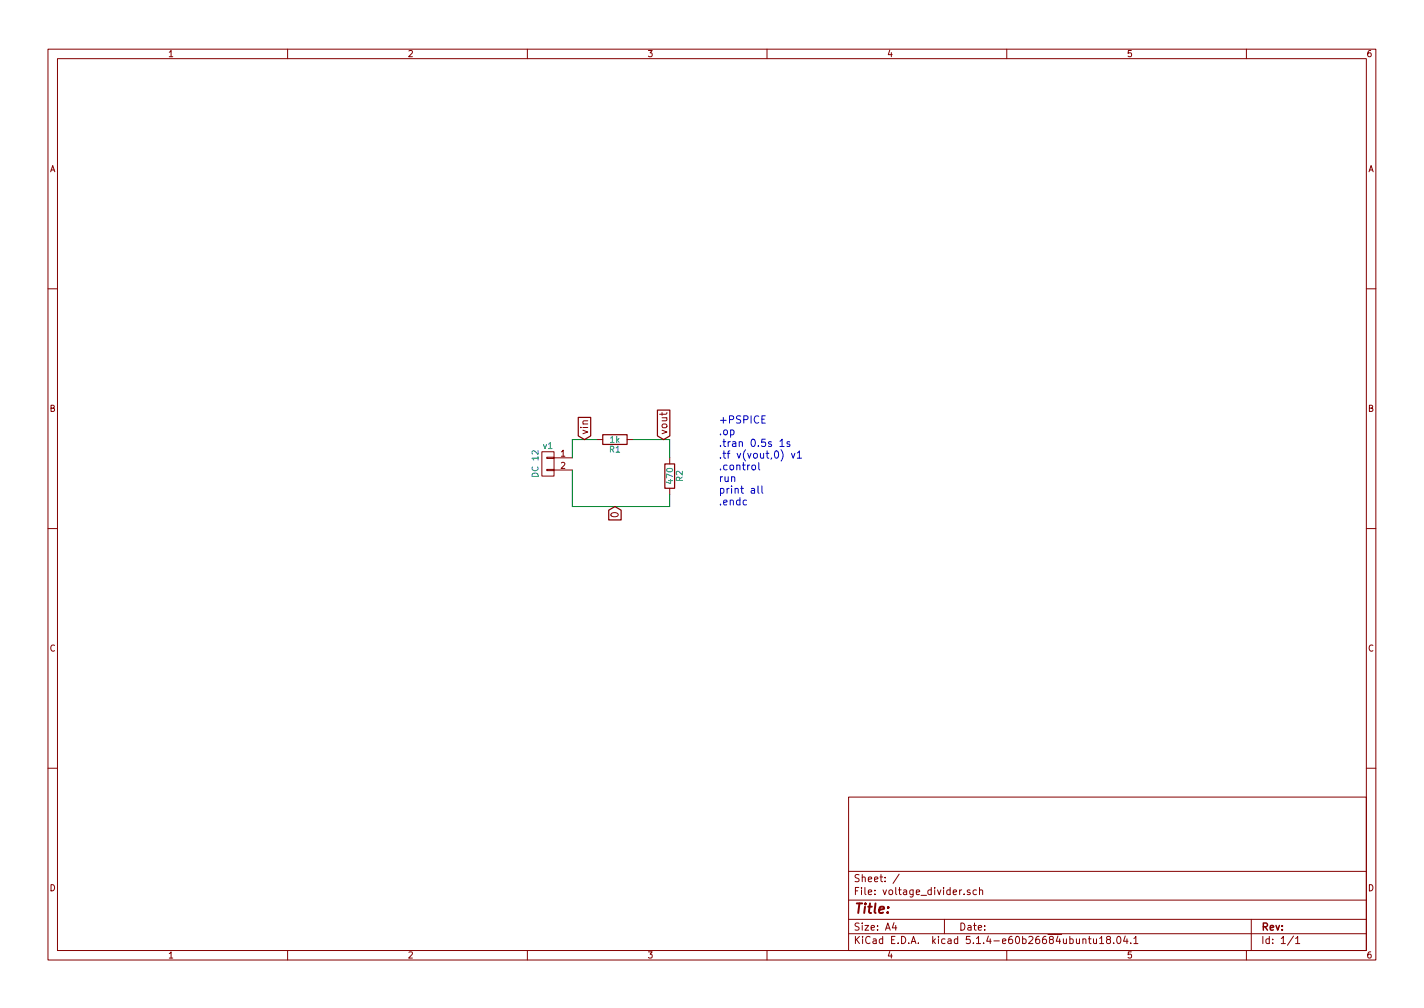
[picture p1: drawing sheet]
EESchema Schematic File Version 4
LIBS:voltage_divider-cache
EELAYER 26 0
EELAYER END
$Descr A4 11693 8268
encoding utf-8
Sheet 1 1
Title ""
Date ""
Rev ""
Comp ""
Comment1 ""
Comment2 ""
Comment3 ""
Comment4 ""
$EndDescr
$Comp
L device:R R2
U 1 1
P 5500 3900
F 0 "R2" V 5580 3900 50  0000 C CNN
F 1 "470" V 5500 3900 50  0000 C CNN
F 2 "Resistors_SMD:R_1206" V 5430 3900 50  0001 C CNN
F 3 "" H 5500 3900 50  0000 C CNN
	1    5500 3900
	1    0    0    -1  
$EndComp
$Comp
L device:R R1
U 1 1
P 5050 3600
F 0 "R1" V 5130 3600 50  0000 C CNN
F 1 "1k" V 5050 3600 50  0000 C CNN
F 2 "Resistors_SMD:R_1206" V 4980 3600 50  0001 C CNN
F 3 "" H 5050 3600 50  0000 C CNN
	1    5050 3600
	0    1    1    0   
$EndComp
$Comp
L voltage_divider-rescue:CONN_01X02-RESCUE-voltage_divider v1
U 1 1
P 4500 3800
F 0 "v1" H 4500 3950 50  0000 C CNN
F 1 "DC 12" V 4600 3800 50  0000 C CNN
F 2 "Pin_Headers:Pin_Header_Straight_1x02_Pitch3.96mm_Friction_Lock" H 4500 3800 50  0001 C CNN
F 3 "" H 4500 3800 50  0000 C CNN
	1    4500 3800
	-1   0    0    -1  
$EndComp
Text Notes 5900 4150 0    60   ~ 0
+PSPICE\n.op\n.tran 0.5s 1s\n.tf v(vout,0) v1\n.control\nrun\nprint all\n.endc
Wire Wire Line
	4700 3750 4700 3600
Wire Wire Line
	4700 3600 4900 3600
Wire Wire Line
	5200 3600 5500 3600
Wire Wire Line
	5500 3600 5500 3750
Wire Wire Line
	4700 3850 4700 4150
Wire Wire Line
	4700 4150 5500 4150
Wire Wire Line
	5500 4150 5500 4050
Text GLabel 4800 3600 1    60   Input ~ 0
vin
Text GLabel 5450 3600 1    60   Input ~ 0
vout
Text GLabel 5050 4150 3    60   Input ~ 0
0
$EndSCHEMATC
